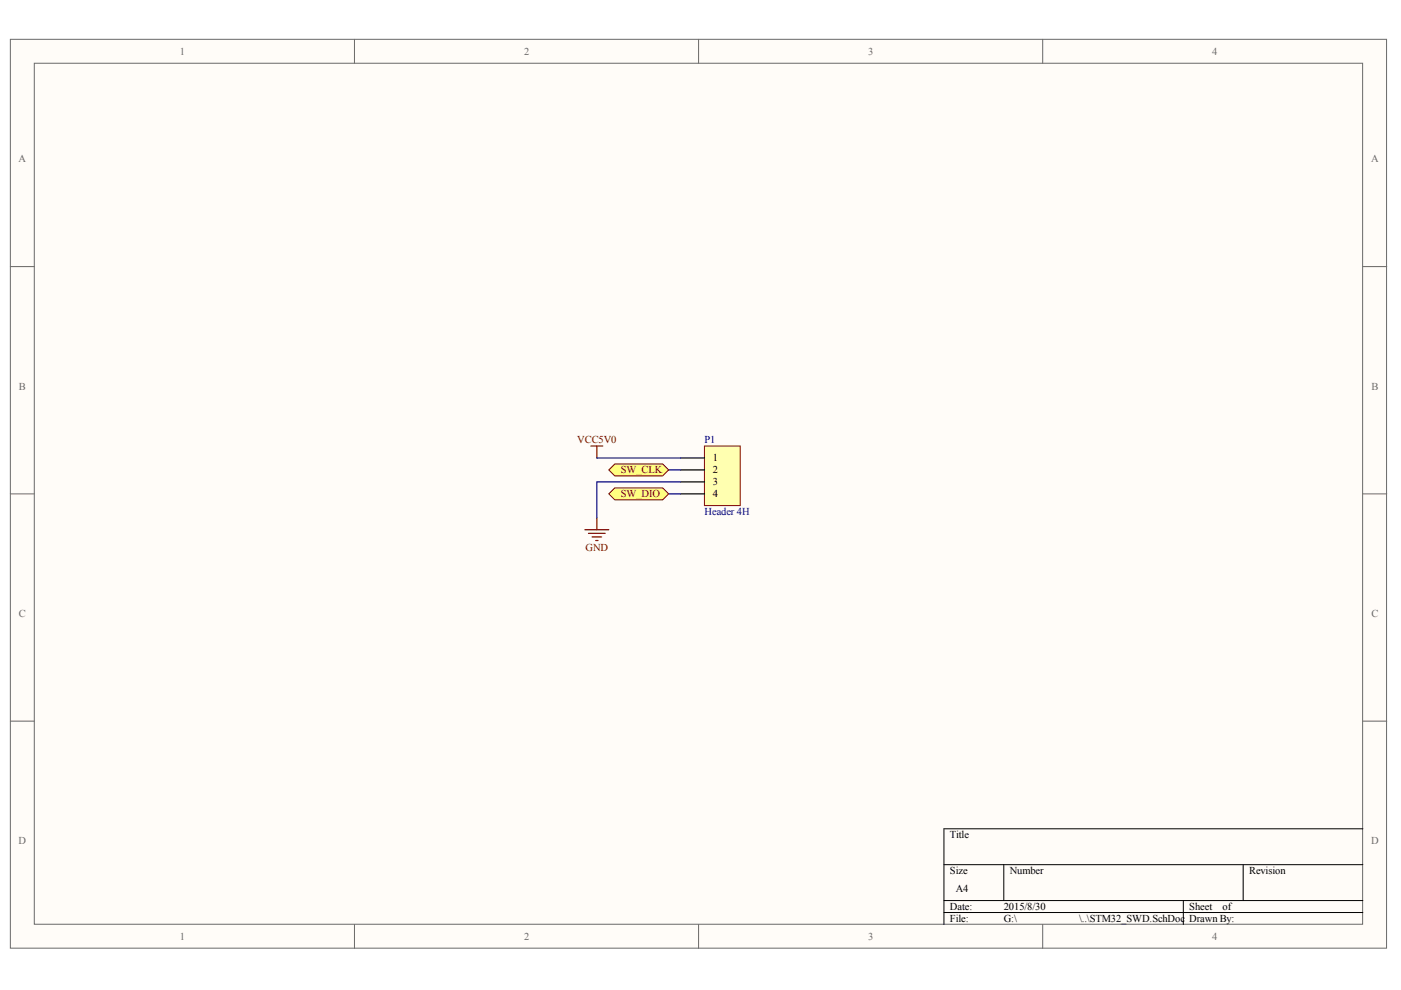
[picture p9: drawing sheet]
<svg xmlns="http://www.w3.org/2000/svg" width="297mm" height="210mm" viewBox="0 0 297 210" stroke-linecap="round" stroke-linejoin="round" font-family="sans-serif">
<g fill="#fffcf8" stroke="#696969" stroke-width=".21">
<path d="M2.2 8.3h291.8v192.7h-291.8z"/>
<path d="M7.3 13.4h281.6v182.6h-281.6z"/>
</g>
<path d="M75.2 8.3v5.1M148.1 8.3v5.1M221.1 8.3v5.1M2.2 56.5h5.1M289 56.5h5M2.2 104.7h5.1M289 104.7h5M2.2 152.9h5.1M289 152.9h5M75.2 196v5.1M148.1 196v5.1M221.1 196v5.1" fill="none" stroke="#696969" stroke-width=".21"/>
<path d="M289 175.7h-88.9v20.3M200.1 183.3h88.9M200.1 190.9h88.9M200.1 193.5h88.9M212.8 183.3v7.6M250.9 190.9v5.1M263.6 183.3v7.6" fill="none" stroke="#000" stroke-width=".21"/>
<path d="M149.4 94.6h7.5v12.6h-7.5z" fill="#ffffb0" stroke="#800000" stroke-width=".21"/>
<path d="M144.3 97.1h5.1M144.3 99.6h5.1M144.3 102.2h5.1M144.3 104.7h5.1" fill="none" stroke="#000" stroke-width=".25"/>
<path d="M126.5 97.1h17.8M141.8 99.6h2.5M141.8 104.7h2.5M144.3 102.2h-17.8v7.6" fill="none" stroke="#000080" stroke-width=".25"/>
<path d="M125.3 94.6h2.5M126.5 94.6v2.5M124 112.3h5.1M124.8 113.1h3.5M125.5 113.8h2.1M126.3 114.6h.5M126.5 109.8v2.5" fill="none" stroke="#800000" stroke-width=".25"/>
<g fill="#ffff80" stroke="#800000" stroke-width=".21">
<path d="M129.1 104.7l1.2-1.3h10.2l1.3 1.3-1.3 1.3h-10.2z" fill-rule="evenodd"/>
<path d="M129.1 99.6l1.2-1.2h10.2l1.3 1.2-1.3 1.3h-10.2z" fill-rule="evenodd"/>
</g>
<g font-size="2.2" fill="#696969">
<text x="38.2" y="11.6">1</text>
<text x="111.1" y="11.6">2</text>
<text x="184.1" y="11.6">3</text>
<text x="257" y="11.6">4</text>
<text x="3.9" y="34.4">A</text>
<text x="290.7" y="34.4">A</text>
<text x="4" y="82.6">B</text>
<text x="290.8" y="82.6">B</text>
<text x="4" y="130.8">C</text>
<text x="290.8" y="130.8">C</text>
<text x="3.9" y="179">D</text>
<text x="290.7" y="179">D</text>
<text x="38.2" y="199.3">1</text>
<text x="111.1" y="199.3">2</text>
<text x="184.1" y="199.3">3</text>
<text x="257" y="199.3">4</text>
</g>
<g font-size="2.2" fill="#800000">
<text x="122.4" y="94">VCC5V0</text>
<text x="131.6" y="100.4">SW_CLK</text>
<text x="131.6" y="105.4">SW_DIO</text>
<text x="124.1" y="116.8">GND</text>
</g>
<g font-size="2.2" fill="#000080">
<text x="149.4" y="94">P1</text>
<text x="149.4" y="109.2">Header 4H</text>
</g>
<g font-size="2.2">
<text x="151.2" y="97.8">1</text>
<text x="151.2" y="100.4">2</text>
<text x="151.2" y="102.9">3</text>
<text x="151.2" y="105.4">4</text>
<text x="201.4" y="177.7">Title</text>
<text x="201.4" y="185.3">Size</text>
<text x="214.1" y="185.3">Number</text>
<text x="264.8" y="185.3">Revision</text>
<text x="202.7" y="189.1">A4</text>
<text x="201.4" y="192.9">Date:</text>
<text x="201.4" y="195.5">File:</text>
<text x="212.8" y="192.9">2015/8/30</text>
<text x="212.8" y="195.5">G:\</text>
<text x="228.8" y="195.5">\..\STM32_SWD.SchDoc</text>
<text x="252.2" y="192.9">Sheet</text>
<text x="252.2" y="195.5">Drawn By:</text>
<text x="259.2" y="192.9">of</text>
</g>
</svg>
